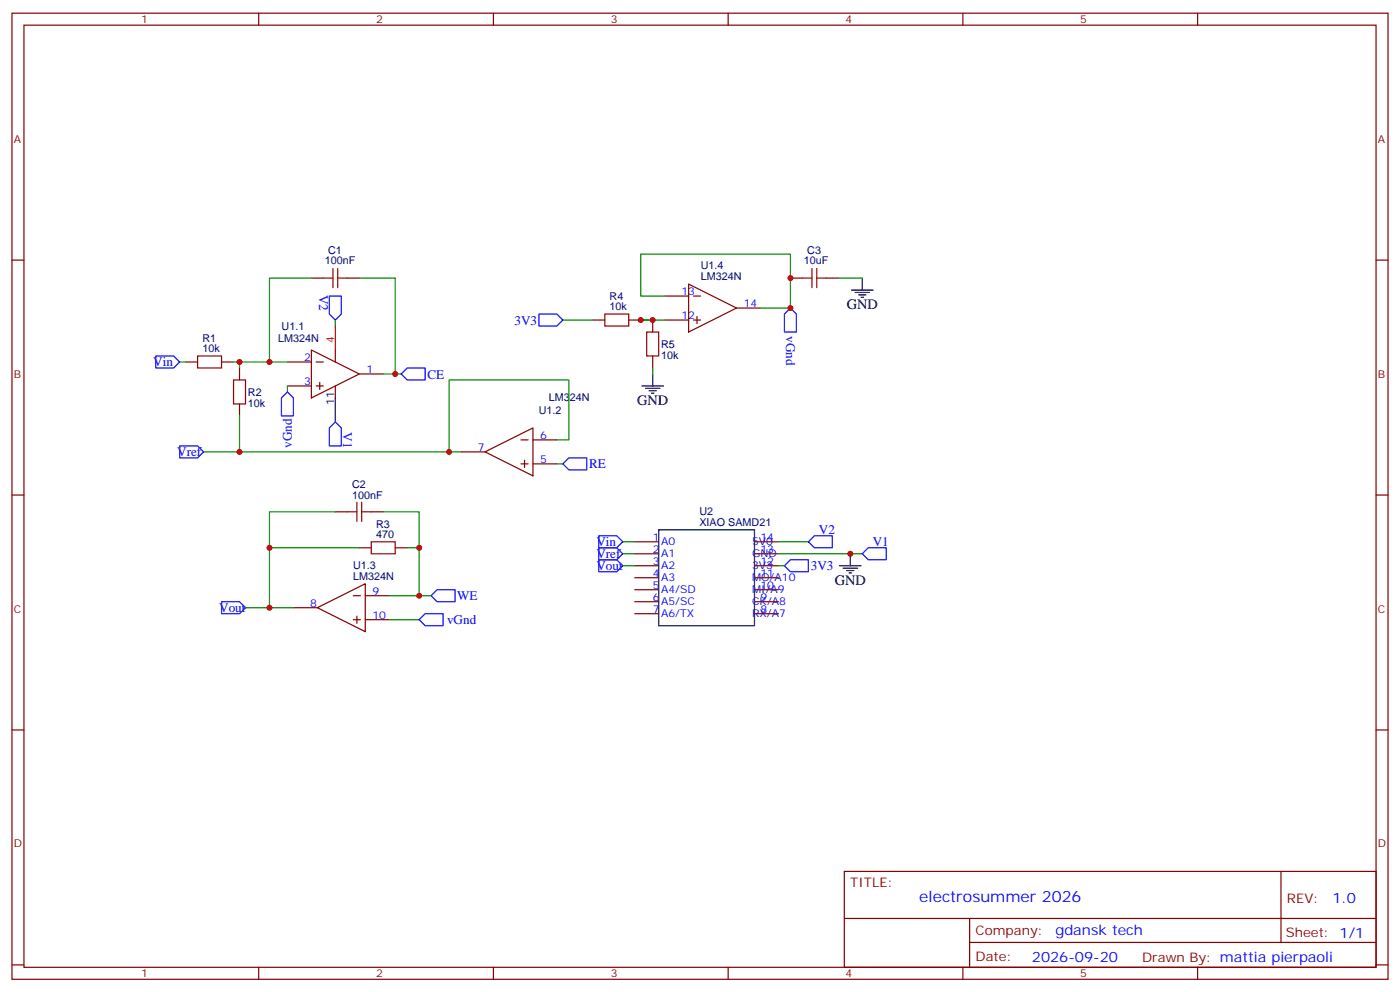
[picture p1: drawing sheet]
<svg xmlns="http://www.w3.org/2000/svg" width="412mm" height="292mm" viewBox="0 0 412 292" stroke-linecap="round" stroke-linejoin="round" font-family="sans-serif">
<g fill="none" stroke="#870000" stroke-width=".35">
<path d="M3.5 3.9h405.4v284.3h-405.4zM7.1 7.4h398.2v277.3h-398.2zM76.2 3.9v3.5M145.3 3.9v3.5M214.5 3.9v3.5M283.6 3.9v3.5M352.8 3.9v3.5M3.5 76.6h3.6M405.3 76.6h3.6M91.7 81.8h3.5M102.3 81.8h3.5M174.6 94.2h3.6"/>
<path d="M185.2 94.2h3.5M192.3 94.2v3.5M195.8 87.1h7M195.8 94.2h7M202.8 83.6l14.2 7.1-14.2 7zM204.3 87.1h2.1M204.3 94.2h2.1M205.3 93.1v2.1M217 90.7h7M232.8 81.8h3.6M243.4 81.8h3.5M54.7 106.5h3.5"/>
<path d="M65.3 106.5h3.5M70.6 108.3v3.5M70.6 118.9v3.5M84.7 113.6h7M84.7 106.5h7M91.7 103l14.1 7.1-14.1 7zM93.1 113.6h2.1M93.1 106.5h2.1M94.2 112.5v2.2M98.8 103v3.5M98.8 113.6v3.5M105.8 110.1h7.1"/>
<path d="M192.3 104.8v3.5M135.8 133h7.1M142.9 133l14.1-7.1v14.2zM153.5 129.5h2.1M153.5 136.5h2.1M154.5 135.5v2.1M157 129.5h7M157 136.5h7M3.5 145.7h3.6M98.8 150.6h3.5M109.4 150.6h3.5M187 159.5h7"/>
<path d="M222.2 159.5h7.1M405.3 145.7h3.6M86.4 178.9h7.1M93.5 178.9l14.1-7.1v14.1zM104.1 175.3h2.1M105.8 161.2h3.6M107.6 175.3h7.1M116.4 161.2h3.5M187 163h7M187 166.5h7M187 170h7M187 173.6h7"/>
<path d="M187 177.1h7M222.2 163h7.1M222.2 166.5h7.1M222.2 170h7.1M222.2 173.6h7.1M222.2 177.1h7.1M104.1 182.4h2.1M105.1 181.3v2.1M107.6 182.4h7.1M187 180.6h7M222.2 180.6h7.1M3.5 214.8h3.6"/>
<path d="M405.3 214.8h3.6M248.7 256.5h156.6v28.2h-156.6zM377.3 256.5v20.9M248.7 270.3h156.5M285.6 277.4h119.6M285.6 270.3v14.1M3.5 284h3.6M76.2 284.7v3.5M145.3 284.7v3.5M214.5 284.7v3.5M283.6 284.7v3.5M352.8 284.7v3.5"/>
<path d="M405.3 284h3.6"/>
</g>
<path d="M98.8 96v7" fill="none" stroke="#f00" stroke-width=".35"/>
<g fill="none" stroke="#000" stroke-width=".35">
<path d="M250.8 85.4h6.4M251.9 86.1h4.2M252.9 86.8h2.2M253.6 87.5h.8M254 81.8v3.6M98.8 117.1v7.1M189.1 113.6h6.3M190.1 114.3h4.3M191.2 115h2.1M191.9 115.7h.7M192.3 110.1v3.5M194 155.9h28.2v28.2h-28.2z"/>
<path d="M247.3 166.5h6.3M248.4 167.2h4.2M249.4 167.9h2.1M250.1 168.6h.7M250.5 163v3.5"/>
</g>
<g fill="none" stroke="#00f" stroke-width=".35">
<path d="M97 87.1h3.5v5.3l-1.7 1.8-1.8-1.8zM158.7 92.4h5.3l1.8 1.8-1.8 1.8h-5.3zM232.8 90.7l1.8 1.7v5.3h-3.5v-5.3zM45.9 104.8h5.3l1.7 1.7-1.7 1.8h-5.3zM84.7 115.4l1.7 1.7v5.3h-3.5v-5.3zM118.2 110.1l1.7-1.8h5.3v3.5h-5.3zM52.9 131.2h5.3l1.8 1.8-1.8 1.8h-5.3zM98.8 124.2l1.7 1.7v5.3h-3.5v-5.3zM165.8 136.5l1.8-1.7h5.3v3.5h-5.3zM176.4 157.7h5.3l1.7 1.8-1.7 1.7h-5.3zM238.1 159.5l1.8-1.8h5.3v3.5h-5.3zM65.3 177.1h5.3l1.7 1.8-1.7 1.7h-5.3z"/>
<path d="M128.8 173.6h5.3v3.5h-5.3l-1.8-1.8zM176.4 161.2h5.3l1.7 1.8-1.7 1.7h-5.3zM176.4 164.7h5.3l1.7 1.8-1.7 1.8h-5.3zM231.1 166.5l1.7-1.8h5.3v3.6h-5.3zM254 163l1.8-1.8h5.3v3.5h-5.3zM125.2 180.6h5.3v3.5h-5.3l-1.7-1.7z"/>
</g>
<g fill="none" stroke="#a10000" stroke-width=".35">
<path d="M98.1 79v5.7M99.5 79v5.7M239.2 79v5.7M240.6 79v5.7M95.2 81.8h2.9M99.5 81.8h2.8M178.2 92.4h7v3.6h-7zM190.5 97.7h3.5v7.1h-3.5zM236.4 81.8h2.8M240.6 81.8h2.8M58.2 104.8h7.1v3.5h-7.1zM68.8 111.8h3.5v7.1h-3.5z"/>
<path d="M102.3 150.6h2.8M105.1 147.8v5.7M106.5 150.6h2.9M106.5 147.8v5.7M109.4 159.5h7v3.5h-7z"/>
</g>
<g fill="none" stroke="#008700" stroke-width=".35">
<path d="M91.7 81.8h-12.3v24.7M98.8 94.2v1.8M105.8 81.8h10.6v28.3h-3.5M165.8 94.2h8.8M188.7 94.2h7.1M195.8 87.1h-7.1v-12.3h44.1v15.9h-8.8M246.9 81.8h7.1M52.9 106.5h1.8M68.8 106.5h15.9M70.6 106.5v1.8M84.7 113.6v1.8M116.4 110.1h1.8"/>
<path d="M192.3 108.3v1.8M70.6 122.4v10.6h-10.6M70.6 133h61.7M164 129.5h3.6v-17.7h-35.3v21.2h3.5M164 136.5h1.8M98.8 150.6h-19.4v28.3M112.9 150.6h10.6v10.6M183.4 159.5h3.6M229.3 159.5h8.8M72.3 178.9h14.1M79.4 161.2h26.4M119.9 161.2h3.6v14.1h-8.8"/>
<path d="M123.5 175.3h3.5M183.4 163h3.6M183.4 166.5h3.6M229.3 163h24.7M229.3 166.5h1.8M114.7 182.4h8.8"/>
</g>
<g fill="#c00">
<circle cx="70.6" cy="106.5" r=".88"/>
<circle cx="79.4" cy="106.5" r=".88"/>
<circle cx="116.4" cy="110.1" r=".88"/>
<circle cx="79.4" cy="178.9" r=".88"/>
<circle cx="79.4" cy="161.2" r=".88"/>
<circle cx="123.5" cy="161.2" r=".88"/>
<circle cx="123.5" cy="175.3" r=".88"/>
<circle cx="70.6" cy="133" r=".88"/>
<circle cx="188.7" cy="94.2" r=".88"/>
<circle cx="192.3" cy="94.2" r=".88"/>
<circle cx="232.8" cy="90.7" r=".88"/>
<circle cx="232.8" cy="81.8" r=".88"/>
<circle cx="132.3" cy="133" r=".88"/>
<circle cx="250.5" cy="163" r=".88"/>
</g>
<text font-size="4.6" fill="#00f" x="270.8" y="265.5">electrosummer 2026</text>
<g font-size="4.2">
<text x="249.4" y="91">GND</text>
<text x="187.7" y="119.2">GND</text>
<text x="245.9" y="172.2">GND</text>
</g>
<g font-size="4.2" fill="#00f">
<text x="392.5" y="265.7">1.0</text>
<text x="310.9" y="275.3">gdansk tech</text>
<text x="304" y="283.1">2026-09-20</text>
</g>
<g font-size="3.9" fill="#00f">
<text x="94" y="86.7" transform="rotate(90 94 86.7)">V2</text>
<text x="151.6" y="95.6">3V3</text>
<text x="231.6" y="98.9" transform="rotate(90 231.6 98.9)">vGnd</text>
<text x="45.2" y="107.8">Vin</text>
<text x="125.9" y="111.4">CE</text>
<text x="85.9" y="131.8" transform="rotate(-90 85.9 131.8)">vGnd</text>
<text x="101.1" y="127.3" transform="rotate(90 101.1 127.3)">V1</text>
<text x="52.2" y="134.2">Vref</text>
<text x="173.5" y="137.9">RE</text>
<text x="175.7" y="160.7">Vin</text>
<text x="241.2" y="157.2">V2</text>
<text x="257.1" y="160.7">V1</text>
<text x="175.7" y="164.2">Vref</text>
<text x="175.7" y="167.8">Vout</text>
<text x="238.8" y="167.8">3V3</text>
<text x="134.6" y="176.6">WE</text>
<text x="64.6" y="180.1">Vout</text>
<text x="131.7" y="183.6">vGnd</text>
</g>
<g font-size="3.9" fill="#800">
<text x="250.5" y="261.1">TITLE:</text>
<text x="379.1" y="265.7">REV:</text>
<text x="287.4" y="275.3">Company:</text>
<text x="378.7" y="275.9">Sheet: 1/1</text>
<text x="287.4" y="282.9">Date:</text>
<text x="336.4" y="283">Draw</text>
<text x="346.6" y="283">n By: mattia pierpaoli</text>
</g>
<g font-size="3.2" fill="#800">
<text x="41.6" y="6.9">1</text>
<text x="110.8" y="6.9">2</text>
<text x="179.9" y="6.9">3</text>
<text x="249.1" y="6.9">4</text>
<text x="318.2" y="6.9">5</text>
<text x="4.1" y="42">A</text>
<text x="405.9" y="42">A</text>
<text x="4.1" y="111.1">B</text>
<text x="405.9" y="111.1">B</text>
<text x="4.1" y="180.3">C</text>
<text x="405.9" y="180.3">C</text>
<text x="4.1" y="249.4">D</text>
<text x="405.9" y="249.4">D</text>
<text x="41.6" y="287.7">1</text>
<text x="110.8" y="287.7">2</text>
<text x="179.9" y="287.7">3</text>
<text x="249.1" y="287.7">4</text>
<text x="318.2" y="287.7">5</text>
</g>
<g font-size="3.2" fill="#000080">
<text x="95.7" y="77.7">100nF</text>
<text x="96.7" y="74.8">C1</text>
<text x="236.8" y="77.7">10uF</text>
<text x="237.8" y="74.8">C3</text>
<text x="206.4" y="82.4">LM324N</text>
<text x="206.4" y="79.2">U1.4</text>
<text x="179.6" y="88.2">R4</text>
<text x="179.6" y="91.4">10k</text>
<text x="59.6" y="100.6">R1</text>
<text x="82" y="100.6">LM324N</text>
<text x="83" y="97.1">U1.1</text>
<text x="59.6" y="103.7">10k</text>
<text x="194.7" y="105.6">10k</text>
<text x="194.7" y="102.4">R5</text>
<text x="73" y="119.7">10k</text>
<text x="73" y="116.5">R2</text>
<text x="161.6" y="118.1">LM324N</text>
<text x="158.7" y="121.8">U1.2</text>
<text x="103.7" y="143.6">C2</text>
<text x="103.7" y="146.8">100nF</text>
<text x="110.8" y="155.3">R3</text>
<text x="206" y="154.7">XIAO SAMD21</text>
<text x="206" y="151.5">U2</text>
<text x="110.8" y="158.4">470</text>
<text x="104" y="167.4">U1.3</text>
<text x="104" y="170.6">LM324N</text>
</g>
<g font-size="3.2" fill="#00f">
<text x="200.7" y="86.8">13</text>
<text x="200.7" y="93.8">12</text>
<text x="219.1" y="90.3">14</text>
<text x="89.6" y="106.2">2</text>
<text x="89.6" y="113.2">3</text>
<text x="107.9" y="109.7">1</text>
<text x="159.1" y="129.1">6</text>
<text x="140.8" y="132.6">7</text>
<text x="159.1" y="136.2">5</text>
<text x="192.3" y="159.1">1</text>
<text x="194.7" y="160.5">A0</text>
<text x="221.5" y="160.5">5V0</text>
<text x="224" y="159.1">14</text>
<text x="192.3" y="162.6">2</text>
<text x="192.3" y="166.2">3</text>
<text x="194.7" y="164">A1</text>
<text x="194.7" y="167.6">A2</text>
<text x="221.5" y="167.6">3V3</text>
<text x="221.5" y="164">GND</text>
<text x="224" y="166.2">12</text>
<text x="224" y="162.6">13</text>
<text x="192.3" y="169.7">4</text>
<text x="192.3" y="173.2">5</text>
<text x="194.7" y="171.1">A3</text>
<text x="221.5" y="171.1">MO/A10</text>
<text x="224" y="173.2">10</text>
<text x="224" y="169.7">11</text>
<text x="91.4" y="178.5">8</text>
<text x="109.7" y="175">9</text>
<text x="192.3" y="176.7">6</text>
<text x="194.7" y="174.6">A4/SD</text>
<text x="194.7" y="178.2">A5/SC</text>
<text x="221.5" y="178.2">CK/A8</text>
<text x="221.5" y="174.6">MI/A9</text>
<text x="224" y="176.7">9</text>
<text x="109.7" y="182">10</text>
<text x="192.3" y="180.3">7</text>
<text x="194.7" y="181.7">A6/TX</text>
<text x="221.5" y="181.7">RX/A7</text>
<text x="224" y="180.3">8</text>
</g>
<text font-size="3.2" fill="#f00" x="98.4" y="100.9" transform="rotate(-90 98.4 100.9)">4</text>
<text font-size="3.2" x="98.4" y="119.2" transform="rotate(-90 98.4 119.2)">11</text>
</svg>
